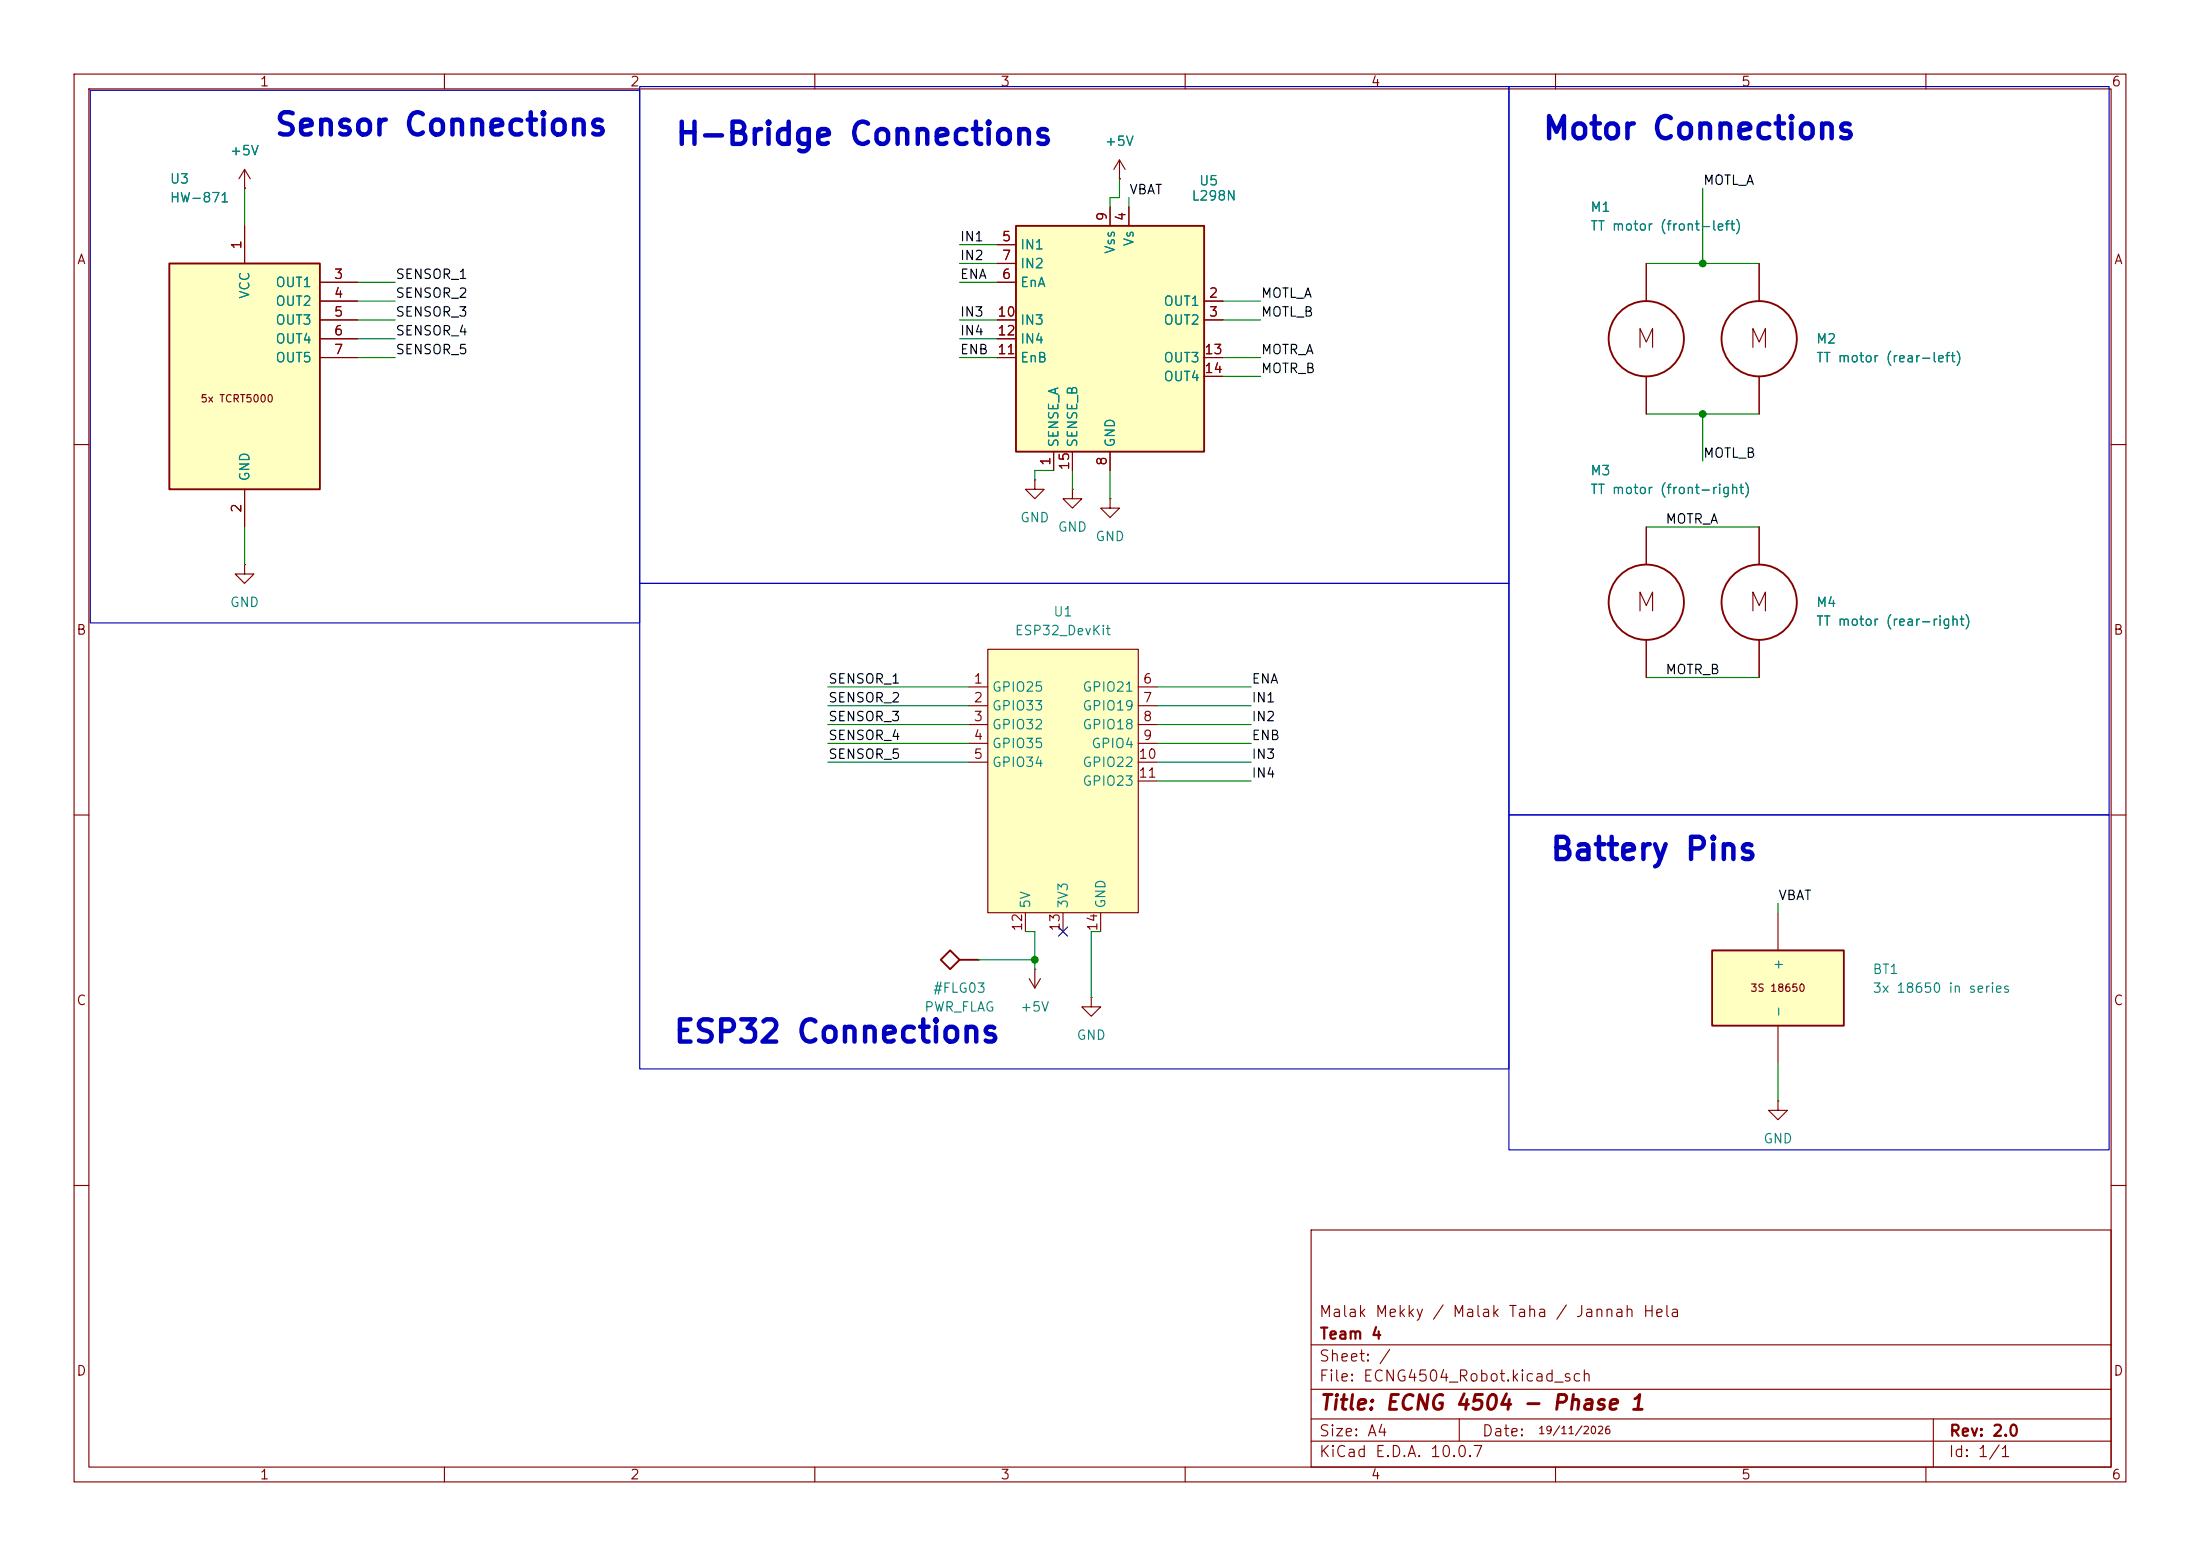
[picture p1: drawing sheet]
(kicad_sch
 (version 20260306)
 (generator "eeschema")
 (generator_version "10.0")
 (paper "A4")
 (title_block
  (title "ECNG 4504 - Phase 1")
  (rev "2.0")
  (company "Team 4")
  (comment 1 "Malak Mekky / Malak Taha / Jannah Hela"))
 (lib_symbols
  (symbol "Driver_Motor:L298N" (exclude_from_sim no) (in_bom yes) (on_board yes)
   (in_pos_files yes)
   (duplicate_pin_numbers_are_jumpers no)
   (property "Reference" "U" (at -10.16 16.51 0) (show_name no) (do_not_autoplace no) (effects (font (size 1.27 1.27)) (justify right)))
   (property "Value" "L298N" (at 12.7 16.51 0) (show_name no) (do_not_autoplace no) (effects (font (size 1.27 1.27)) (justify right)))
   (property "Footprint" "Package_TO_SOT_THT:TO-220-15_P2.54x5.08mm_StaggerOdd_Lead4.58mm_Vertical" (at 1.27 -16.51 0) (show_name no) (do_not_autoplace no) (hide yes) (effects (font (size 1.27 1.27)) (justify left)))
   (property "Datasheet" "http://www.st.com/st-web-ui/static/active/en/resource/technical/document/datasheet/CD00000240.pdf" (at 3.81 6.35 0) (show_name no) (do_not_autoplace no) (hide yes) (effects (font (size 1.27 1.27))))
   (property "Description" "Dual full bridge motor driver, up to 46V, 4A, Multiwatt15-V" (at 0 0 0) (show_name no) (do_not_autoplace no) (hide yes) (effects (font (size 1.27 1.27))))
   (symbol "L298N_0_1"
    (rectangle (start -12.7 15.24) (end 12.7 -15.24) (stroke (width 0.254) (type default)) (fill (type background))))
   (symbol "L298N_1_1"
    (pin input line (at -7.62 -17.78 90) (length 2.54) (name "SENSE_A" (effects (font (size 1.27 1.27)))) (number "1" (effects (font (size 1.27 1.27)))))
    (pin output line (at 15.24 5.08 180) (length 2.54) (name "OUT1" (effects (font (size 1.27 1.27)))) (number "2" (effects (font (size 1.27 1.27)))))
    (pin output line (at 15.24 2.54 180) (length 2.54) (name "OUT2" (effects (font (size 1.27 1.27)))) (number "3" (effects (font (size 1.27 1.27)))))
    (pin power_in line (at 2.54 17.78 270) (length 2.54) (name "Vs" (effects (font (size 1.27 1.27)))) (number "4" (effects (font (size 1.27 1.27)))))
    (pin input line (at -15.24 12.7 0) (length 2.54) (name "IN1" (effects (font (size 1.27 1.27)))) (number "5" (effects (font (size 1.27 1.27)))))
    (pin input line (at -15.24 7.62 0) (length 2.54) (name "EnA" (effects (font (size 1.27 1.27)))) (number "6" (effects (font (size 1.27 1.27)))))
    (pin input line (at -15.24 10.16 0) (length 2.54) (name "IN2" (effects (font (size 1.27 1.27)))) (number "7" (effects (font (size 1.27 1.27)))))
    (pin power_in line (at 0 -17.78 90) (length 2.54) (name "GND" (effects (font (size 1.27 1.27)))) (number "8" (effects (font (size 1.27 1.27)))))
    (pin power_in line (at 0 17.78 270) (length 2.54) (name "Vss" (effects (font (size 1.27 1.27)))) (number "9" (effects (font (size 1.27 1.27)))))
    (pin input line (at -15.24 2.54 0) (length 2.54) (name "IN3" (effects (font (size 1.27 1.27)))) (number "10" (effects (font (size 1.27 1.27)))))
    (pin input line (at -15.24 -2.54 0) (length 2.54) (name "EnB" (effects (font (size 1.27 1.27)))) (number "11" (effects (font (size 1.27 1.27)))))
    (pin input line (at -15.24 0 0) (length 2.54) (name "IN4" (effects (font (size 1.27 1.27)))) (number "12" (effects (font (size 1.27 1.27)))))
    (pin output line (at 15.24 -2.54 180) (length 2.54) (name "OUT3" (effects (font (size 1.27 1.27)))) (number "13" (effects (font (size 1.27 1.27)))))
    (pin output line (at 15.24 -5.08 180) (length 2.54) (name "OUT4" (effects (font (size 1.27 1.27)))) (number "14" (effects (font (size 1.27 1.27)))))
    (pin input line (at -5.08 -17.78 90) (length 2.54) (name "SENSE_B" (effects (font (size 1.27 1.27)))) (number "15" (effects (font (size 1.27 1.27))))))
   (embedded_fonts no))
  (symbol "ECNG4504_Robot:Battery_3S_18650"
   (pin_numbers (hide yes))
   (pin_names
    (offset 1.016)) (exclude_from_sim no) (in_bom yes) (on_board yes)
   (in_pos_files yes)
   (duplicate_pin_numbers_are_jumpers no)
   (property "Reference" "BT" (at 0 0 0) (show_name no) (do_not_autoplace no) (effects (font (size 1.27 1.27))))
   (property "Value" "3x18650 (3S)" (at 0 -2.54 0) (show_name no) (do_not_autoplace no) (effects (font (size 1.27 1.27))))
   (property "Footprint" "" (at 0 0 0) (show_name no) (do_not_autoplace no) (hide yes) (effects (font (size 1.27 1.27))))
   (property "Datasheet" "" (at 0 0 0) (show_name no) (do_not_autoplace no) (hide yes) (effects (font (size 1.27 1.27))))
   (property "Description" "" (at 0 0 0) (show_name no) (do_not_autoplace no) (hide yes) (effects (font (size 1.27 1.27))))
   (symbol "Battery_3S_18650_0_1"
    (rectangle (start -8.89 5.08) (end 8.89 -5.08) (stroke (width 0.254) (type default)) (fill (type background)))
    (text "3S 18650" (at 0 0 0) (effects (font (size 1 1)))))
   (symbol "Battery_3S_18650_1_1"
    (pin power_out line (at 0 10.16 270) (length 5.08) (name "+" (effects (font (size 1.27 1.27)))) (number "1" (effects (font (size 1.27 1.27)))))
    (pin power_out line (at 0 -10.16 90) (length 5.08) (name "-" (effects (font (size 1.27 1.27)))) (number "2" (effects (font (size 1.27 1.27))))))
   (embedded_fonts no))
  (symbol "ECNG4504_Robot:ESP32_DevKit" (exclude_from_sim no) (in_bom yes) (on_board yes)
   (in_pos_files yes)
   (duplicate_pin_numbers_are_jumpers no)
   (property "Reference" "U" (at -7.62 18.542 0) (show_name no) (do_not_autoplace no) (effects (font (size 1.27 1.27))))
   (property "Value" "ESP32_DevKit" (at -0.254 -2.794 0) (show_name no) (do_not_autoplace no) (effects (font (size 1.27 1.27))))
   (property "Footprint" "" (at 0 0 0) (show_name no) (do_not_autoplace no) (hide yes) (effects (font (size 1.27 1.27))))
   (property "Datasheet" "" (at 0 0 0) (show_name no) (do_not_autoplace no) (hide yes) (effects (font (size 1.27 1.27))))
   (property "Description" "" (at 0 0 0) (show_name no) (do_not_autoplace no) (hide yes) (effects (font (size 1.27 1.27))))
   (symbol "ESP32_DevKit_0_0"
    (pin input line (at -12.7 12.7 0) (length 2.54) (name "GPIO25" (effects (font (size 1.27 1.27)))) (number "1" (effects (font (size 1.27 1.27)))))
    (pin input line (at -12.7 10.16 0) (length 2.54) (name "GPIO33" (effects (font (size 1.27 1.27)))) (number "2" (effects (font (size 1.27 1.27)))))
    (pin input line (at -12.7 7.62 0) (length 2.54) (name "GPIO32" (effects (font (size 1.27 1.27)))) (number "3" (effects (font (size 1.27 1.27)))))
    (pin input line (at -12.7 5.08 0) (length 2.54) (name "GPIO35" (effects (font (size 1.27 1.27)))) (number "4" (effects (font (size 1.27 1.27)))))
    (pin input line (at -12.7 2.54 0) (length 2.54) (name "GPIO34" (effects (font (size 1.27 1.27)))) (number "5" (effects (font (size 1.27 1.27)))))
    (pin output line (at 12.7 12.7 180) (length 2.54) (name "GPIO21" (effects (font (size 1.27 1.27)))) (number "6" (effects (font (size 1.27 1.27)))))
    (pin output line (at 12.7 10.16 180) (length 2.54) (name "GPIO19" (effects (font (size 1.27 1.27)))) (number "7" (effects (font (size 1.27 1.27)))))
    (pin output line (at 12.7 7.62 180) (length 2.54) (name "GPIO18" (effects (font (size 1.27 1.27)))) (number "8" (effects (font (size 1.27 1.27)))))
    (pin output line (at 12.7 5.08 180) (length 2.54) (name "GPIO4" (effects (font (size 1.27 1.27)))) (number "9" (effects (font (size 1.27 1.27)))))
    (pin output line (at 12.7 2.54 180) (length 2.54) (name "GPIO22" (effects (font (size 1.27 1.27)))) (number "10" (effects (font (size 1.27 1.27)))))
    (pin output line (at 12.7 0 180) (length 2.54) (name "GPIO23" (effects (font (size 1.27 1.27)))) (number "11" (effects (font (size 1.27 1.27)))))
    (pin power_in line (at -5.08 -20.32 90) (length 2.54) (name "5V" (effects (font (size 1.27 1.27)))) (number "12" (effects (font (size 1.27 1.27)))))
    (pin power_out line (at 0 -20.32 90) (length 2.54) (name "3V3" (effects (font (size 1.27 1.27)))) (number "13" (effects (font (size 1.27 1.27)))))
    (pin power_in line (at 5.08 -20.32 90) (length 2.54) (name "GND" (effects (font (size 1.27 1.27)))) (number "14" (effects (font (size 1.27 1.27))))))
   (symbol "ESP32_DevKit_1_1"
    (rectangle (start -10.16 17.78) (end 10.16 -17.78) (stroke (width 0) (type solid)) (fill (type background))))
   (embedded_fonts no))
  (symbol "ECNG4504_Robot:HW-871_LineSensor"
   (pin_names
    (offset 1.016)) (exclude_from_sim no) (in_bom yes) (on_board yes)
   (in_pos_files yes)
   (duplicate_pin_numbers_are_jumpers no)
   (property "Reference" "U" (at 0 0 0) (show_name no) (do_not_autoplace no) (effects (font (size 1.27 1.27))))
   (property "Value" "HW-871" (at 0 -2.54 0) (show_name no) (do_not_autoplace no) (effects (font (size 1.27 1.27))))
   (property "Footprint" "" (at 0 0 0) (show_name no) (do_not_autoplace no) (hide yes) (effects (font (size 1.27 1.27))))
   (property "Datasheet" "" (at 0 0 0) (show_name no) (do_not_autoplace no) (hide yes) (effects (font (size 1.27 1.27))))
   (property "Description" "" (at 0 0 0) (show_name no) (do_not_autoplace no) (hide yes) (effects (font (size 1.27 1.27))))
   (symbol "HW-871_LineSensor_0_1"
    (rectangle (start -10.16 15.24) (end 10.16 -15.24) (stroke (width 0.254) (type default)) (fill (type background)))
    (text "5x TCRT5000" (at -1 -3 0) (effects (font (size 1 1)))))
   (symbol "HW-871_LineSensor_1_1"
    (pin power_in line (at 0 20.32 270) (length 5.08) (name "VCC" (effects (font (size 1.27 1.27)))) (number "1" (effects (font (size 1.27 1.27)))))
    (pin power_in line (at 0 -20.32 90) (length 5.08) (name "GND" (effects (font (size 1.27 1.27)))) (number "2" (effects (font (size 1.27 1.27)))))
    (pin output line (at 15.24 12.7 180) (length 5.08) (name "OUT1" (effects (font (size 1.27 1.27)))) (number "3" (effects (font (size 1.27 1.27)))))
    (pin output line (at 15.24 10.16 180) (length 5.08) (name "OUT2" (effects (font (size 1.27 1.27)))) (number "4" (effects (font (size 1.27 1.27)))))
    (pin output line (at 15.24 7.62 180) (length 5.08) (name "OUT3" (effects (font (size 1.27 1.27)))) (number "5" (effects (font (size 1.27 1.27)))))
    (pin output line (at 15.24 5.08 180) (length 5.08) (name "OUT4" (effects (font (size 1.27 1.27)))) (number "6" (effects (font (size 1.27 1.27)))))
    (pin output line (at 15.24 2.54 180) (length 5.08) (name "OUT5" (effects (font (size 1.27 1.27)))) (number "7" (effects (font (size 1.27 1.27))))))
   (embedded_fonts no))
  (symbol "ECNG4504_Robot:Motor_DC_TT"
   (pin_numbers (hide yes))
   (pin_names
    (offset 0) (hide yes)) (exclude_from_sim no) (in_bom yes) (on_board yes)
   (in_pos_files yes)
   (duplicate_pin_numbers_are_jumpers no)
   (property "Reference" "M" (at 0 0 0) (show_name no) (do_not_autoplace no) (effects (font (size 1.27 1.27))))
   (property "Value" "TT motor" (at 0 -2.54 0) (show_name no) (do_not_autoplace no) (effects (font (size 1.27 1.27))))
   (property "Footprint" "" (at 0 0 0) (show_name no) (do_not_autoplace no) (hide yes) (effects (font (size 1.27 1.27))))
   (property "Datasheet" "" (at 0 0 0) (show_name no) (do_not_autoplace no) (hide yes) (effects (font (size 1.27 1.27))))
   (property "Description" "" (at 0 0 0) (show_name no) (do_not_autoplace no) (hide yes) (effects (font (size 1.27 1.27))))
   (symbol "Motor_DC_TT_0_1"
    (circle (center 0 0) (radius 5.08) (stroke (width 0.254) (type default)) (fill (type none)))
    (text "M" (at 0 0 0) (effects (font (size 2.54 2.54)))))
   (symbol "Motor_DC_TT_1_1"
    (pin passive line (at 0 10.16 270) (length 5.08) (name "A" (effects (font (size 1.27 1.27)))) (number "1" (effects (font (size 1.27 1.27)))))
    (pin passive line (at 0 -10.16 90) (length 5.08) (name "B" (effects (font (size 1.27 1.27)))) (number "2" (effects (font (size 1.27 1.27))))))
   (embedded_fonts no))
  (symbol "ECNG4504_Robot:PWR_FLAG"
   (power global)
   (pin_numbers (hide yes))
   (pin_names
    (offset 0) (hide yes)) (exclude_from_sim no) (in_bom no) (on_board no)
   (in_pos_files yes)
   (duplicate_pin_numbers_are_jumpers no)
   (property "Reference" "#FLG" (at 0 0 0) (show_name no) (do_not_autoplace no) (effects (font (size 1.27 1.27))))
   (property "Value" "PWR_FLAG" (at 0 -2.54 0) (show_name no) (do_not_autoplace no) (effects (font (size 1.27 1.27))))
   (property "Footprint" "" (at 0 0 0) (show_name no) (do_not_autoplace no) (hide yes) (effects (font (size 1.27 1.27))))
   (property "Datasheet" "" (at 0 0 0) (show_name no) (do_not_autoplace no) (hide yes) (effects (font (size 1.27 1.27))))
   (property "Description" "" (at 0 0 0) (show_name no) (do_not_autoplace no) (hide yes) (effects (font (size 1.27 1.27))))
   (symbol "PWR_FLAG_0_1"
    (polyline (pts (xy 0 0) (xy 2.54 0)) (stroke (width 0.254) (type default)) (fill (type none)))
    (polyline (pts (xy 2.54 0) (xy 3.81 1.27) (xy 5.08 0) (xy 3.81 -1.27) (xy 2.54 0)) (stroke (width 0.254) (type default)) (fill (type none))))
   (symbol "PWR_FLAG_1_1"
    (pin power_out line (at 0 0 0) (length 0) (name "pwr" (effects (font (size 1.27 1.27)))) (number "1" (effects (font (size 1.27 1.27))))))
   (embedded_fonts no))
  (symbol "power:+5V"
   (power global)
   (pin_numbers (hide yes))
   (pin_names
    (offset 0) (hide yes)) (exclude_from_sim no) (in_bom yes) (on_board yes)
   (in_pos_files yes)
   (duplicate_pin_numbers_are_jumpers no)
   (property "Reference" "#PWR" (at 0 -3.81 0) (show_name no) (do_not_autoplace no) (hide yes) (effects (font (size 1.27 1.27))))
   (property "Value" "+5V" (at 0 3.556 0) (show_name no) (do_not_autoplace no) (effects (font (size 1.27 1.27))))
   (property "Footprint" "" (at 0 0 0) (show_name no) (do_not_autoplace no) (hide yes) (effects (font (size 1.27 1.27))))
   (property "Datasheet" "" (at 0 0 0) (show_name no) (do_not_autoplace no) (hide yes) (effects (font (size 1.27 1.27))))
   (property "Description" "Power symbol creates a global label with name \"+5V\"" (at 0 0 0) (show_name no) (do_not_autoplace no) (hide yes) (effects (font (size 1.27 1.27))))
   (symbol "+5V_0_1"
    (polyline (pts (xy -0.762 1.27) (xy 0 2.54)) (stroke (width 0) (type default)) (fill (type none)))
    (polyline (pts (xy 0 2.54) (xy 0.762 1.27)) (stroke (width 0) (type default)) (fill (type none)))
    (polyline (pts (xy 0 0) (xy 0 2.54)) (stroke (width 0) (type default)) (fill (type none))))
   (symbol "+5V_1_1"
    (pin power_in line (at 0 0 90) (length 0) (name "" (effects (font (size 1.27 1.27)))) (number "1" (effects (font (size 1.27 1.27))))))
   (embedded_fonts no))
  (symbol "power:GND"
   (power global)
   (pin_numbers (hide yes))
   (pin_names
    (offset 0) (hide yes)) (exclude_from_sim no) (in_bom yes) (on_board yes)
   (in_pos_files yes)
   (duplicate_pin_numbers_are_jumpers no)
   (property "Reference" "#PWR" (at 0 -6.35 0) (show_name no) (do_not_autoplace no) (hide yes) (effects (font (size 1.27 1.27))))
   (property "Value" "GND" (at 0 -3.81 0) (show_name no) (do_not_autoplace no) (effects (font (size 1.27 1.27))))
   (property "Footprint" "" (at 0 0 0) (show_name no) (do_not_autoplace no) (hide yes) (effects (font (size 1.27 1.27))))
   (property "Datasheet" "" (at 0 0 0) (show_name no) (do_not_autoplace no) (hide yes) (effects (font (size 1.27 1.27))))
   (property "Description" "Power symbol creates a global label with name \"GND\" , ground" (at 0 0 0) (show_name no) (do_not_autoplace no) (hide yes) (effects (font (size 1.27 1.27))))
   (symbol "GND_0_1"
    (polyline (pts (xy 0 0) (xy 0 -1.27) (xy 1.27 -1.27) (xy 0 -2.54) (xy -1.27 -1.27) (xy 0 -1.27)) (stroke (width 0) (type default)) (fill (type none))))
   (symbol "GND_1_1"
    (pin power_in line (at 0 0 270) (length 0) (name "" (effects (font (size 1.27 1.27)))) (number "1" (effects (font (size 1.27 1.27))))))
   (embedded_fonts no)))
 (rectangle
  (start 203.708 109.982)
  (end 284.734 155.194)
  (stroke (width 0) (type default))
  (fill (type none)))
 (rectangle
  (start 86.36 11.684)
  (end 203.708 78.74)
  (stroke (width 0) (type default))
  (fill (type none)))
 (rectangle
  (start 12.192 12.192)
  (end 86.36 84.074)
  (stroke (width 0) (type default))
  (fill (type none)))
 (rectangle
  (start 203.708 11.684)
  (end 284.734 109.982)
  (stroke (width 0) (type default))
  (fill (type none)))
 (rectangle
  (start 86.36 78.74)
  (end 203.708 144.272)
  (stroke (width 0) (type default))
  (fill (type none)))
 (text "Sensor Connections\n"
  (exclude_from_sim no)
  (at 36.83 18.796 0)
  (effects (font (size 3 3)
    (bold yes)) (justify left bottom)))
 (text "ESP32 Connections"
  (exclude_from_sim no)
  (at 90.678 141.224 0)
  (effects (font (size 3 3)
    (bold yes)) (justify left bottom)))
 (text "19/11/2026"
  (exclude_from_sim no)
  (at 212.598 193.294 0)
  (effects (font (size 1.016 1.016) (color 132 0 0 1))))
 (text "H-Bridge Connections"
  (exclude_from_sim no)
  (at 90.932 20.066 0)
  (effects (font (size 3 3)
    (bold yes)) (justify left bottom)))
 (text "Battery Pins\n"
  (exclude_from_sim no)
  (at 209.042 116.586 0)
  (effects (font (size 3 3)
    (bold yes)) (justify left bottom)))
 (text "Motor Connections\n"
  (exclude_from_sim no)
  (at 208.026 19.304 0)
  (effects (font (size 3 3)
    (bold yes)) (justify left bottom)))
 (junction
  (at 229.87 55.88)
  (diameter 0)
  (color 0 0 0 0))
 (junction
  (at 139.7 129.54)
  (diameter 0)
  (color 0 0 0 0))
 (junction
  (at 229.87 35.56)
  (diameter 0)
  (color 0 0 0 0))
 (no_connect
  (at 143.51 125.73))
 (wire
  (pts (xy 170.18 48.26) (xy 165.1 48.26))
  (stroke (width 0) (type default)))
 (wire
  (pts (xy 48.26 38.1) (xy 53.34 38.1))
  (stroke (width 0) (type default)))
 (wire
  (pts (xy 149.86 67.31) (xy 149.86 63.5))
  (stroke (width 0) (type default)))
 (wire
  (pts (xy 229.87 55.88) (xy 237.49 55.88))
  (stroke (width 0) (type default)))
 (wire
  (pts (xy 111.76 95.25) (xy 130.81 95.25))
  (stroke (width 0) (type default)))
 (wire
  (pts (xy 222.25 35.56) (xy 229.87 35.56))
  (stroke (width 0) (type default)))
 (wire
  (pts (xy 156.21 92.71) (xy 168.91 92.71))
  (stroke (width 0) (type default)))
 (wire
  (pts (xy 33.02 71.12) (xy 33.02 76.2))
  (stroke (width 0) (type default)))
 (wire
  (pts (xy 240.03 143.51) (xy 240.03 148.59))
  (stroke (width 0) (type default)))
 (wire
  (pts (xy 170.18 43.18) (xy 165.1 43.18))
  (stroke (width 0) (type default)))
 (wire
  (pts (xy 144.78 66.04) (xy 144.78 63.5))
  (stroke (width 0) (type default)))
 (wire
  (pts (xy 48.26 40.64) (xy 53.34 40.64))
  (stroke (width 0) (type default)))
 (wire
  (pts (xy 156.21 95.25) (xy 168.91 95.25))
  (stroke (width 0) (type default)))
 (wire
  (pts (xy 129.54 45.72) (xy 134.62 45.72))
  (stroke (width 0) (type default)))
 (wire
  (pts (xy 33.02 30.48) (xy 33.02 25.4))
  (stroke (width 0) (type default)))
 (wire
  (pts (xy 139.7 63.5) (xy 142.24 63.5))
  (stroke (width 0) (type default)))
 (wire
  (pts (xy 111.76 97.79) (xy 130.81 97.79))
  (stroke (width 0) (type default)))
 (wire
  (pts (xy 111.76 102.87) (xy 130.81 102.87))
  (stroke (width 0) (type default)))
 (wire
  (pts (xy 152.4 26.67) (xy 152.4 27.94))
  (stroke (width 0) (type default)))
 (wire
  (pts (xy 222.25 71.12) (xy 237.49 71.12))
  (stroke (width 0) (type default)))
 (wire
  (pts (xy 151.13 26.67) (xy 149.86 26.67))
  (stroke (width 0) (type default)))
 (wire
  (pts (xy 129.54 38.1) (xy 134.62 38.1))
  (stroke (width 0) (type default)))
 (wire
  (pts (xy 111.76 100.33) (xy 130.81 100.33))
  (stroke (width 0) (type default)))
 (wire
  (pts (xy 147.32 125.73) (xy 147.32 134.62))
  (stroke (width 0) (type default)))
 (wire
  (pts (xy 156.21 105.41) (xy 168.91 105.41))
  (stroke (width 0) (type default)))
 (wire
  (pts (xy 156.21 100.33) (xy 168.91 100.33))
  (stroke (width 0) (type default)))
 (wire
  (pts (xy 170.18 40.64) (xy 165.1 40.64))
  (stroke (width 0) (type default)))
 (wire
  (pts (xy 139.7 129.54) (xy 139.7 130.81))
  (stroke (width 0) (type default)))
 (wire
  (pts (xy 132.08 129.54) (xy 139.7 129.54))
  (stroke (width 0) (type default)))
 (wire
  (pts (xy 129.54 48.26) (xy 134.62 48.26))
  (stroke (width 0) (type default)))
 (wire
  (pts (xy 129.54 43.18) (xy 134.62 43.18))
  (stroke (width 0) (type default)))
 (wire
  (pts (xy 129.54 33.02) (xy 134.62 33.02))
  (stroke (width 0) (type default)))
 (wire
  (pts (xy 139.7 125.73) (xy 138.43 125.73))
  (stroke (width 0) (type default)))
 (wire
  (pts (xy 111.76 92.71) (xy 130.81 92.71))
  (stroke (width 0) (type default)))
 (wire
  (pts (xy 149.86 26.67) (xy 149.86 27.94))
  (stroke (width 0) (type default)))
 (wire
  (pts (xy 48.26 43.18) (xy 53.34 43.18))
  (stroke (width 0) (type default)))
 (wire
  (pts (xy 139.7 64.77) (xy 139.7 63.5))
  (stroke (width 0) (type default)))
 (wire
  (pts (xy 139.7 125.73) (xy 139.7 129.54))
  (stroke (width 0) (type default)))
 (wire
  (pts (xy 156.21 97.79) (xy 168.91 97.79))
  (stroke (width 0) (type default)))
 (wire
  (pts (xy 222.25 91.44) (xy 237.49 91.44))
  (stroke (width 0) (type default)))
 (wire
  (pts (xy 151.13 24.13) (xy 151.13 26.67))
  (stroke (width 0) (type default)))
 (wire
  (pts (xy 229.87 25.4) (xy 229.87 35.56))
  (stroke (width 0) (type default)))
 (wire
  (pts (xy 170.18 50.8) (xy 165.1 50.8))
  (stroke (width 0) (type default)))
 (wire
  (pts (xy 229.87 35.56) (xy 237.49 35.56))
  (stroke (width 0) (type default)))
 (wire
  (pts (xy 129.54 35.56) (xy 134.62 35.56))
  (stroke (width 0) (type default)))
 (wire
  (pts (xy 147.32 125.73) (xy 148.59 125.73))
  (stroke (width 0) (type default)))
 (wire
  (pts (xy 48.26 45.72) (xy 53.34 45.72))
  (stroke (width 0) (type default)))
 (wire
  (pts (xy 222.25 55.88) (xy 229.87 55.88))
  (stroke (width 0) (type default)))
 (wire
  (pts (xy 156.21 102.87) (xy 168.91 102.87))
  (stroke (width 0) (type default)))
 (wire
  (pts (xy 229.87 55.88) (xy 229.87 62.23))
  (stroke (width 0) (type default)))
 (wire
  (pts (xy 48.26 48.26) (xy 53.34 48.26))
  (stroke (width 0) (type default)))
 (wire
  (pts (xy 240.03 121.92) (xy 240.03 123.19))
  (stroke (width 0) (type default)))
 (label "ENB"
  (at 168.91 100.33 0)
  (effects (font (size 1.27 1.27)) (justify left bottom)))
 (label "ENA"
  (at 168.91 92.71 0)
  (effects (font (size 1.27 1.27)) (justify left bottom)))
 (label "ENA"
  (at 129.54 38.1 0)
  (effects (font (size 1.27 1.27)) (justify left bottom)))
 (label "IN1"
  (at 129.54 33.02 0)
  (effects (font (size 1.27 1.27)) (justify left bottom)))
 (label "MOTR_B"
  (at 170.18 50.8 0)
  (effects (font (size 1.27 1.27)) (justify left bottom)))
 (label "IN3"
  (at 129.54 43.18 0)
  (effects (font (size 1.27 1.27)) (justify left bottom)))
 (label "MOTR_B"
  (at 224.79 91.44 0)
  (effects (font (size 1.27 1.27)) (justify left bottom)))
 (label "MOTL_B"
  (at 170.18 43.18 0)
  (effects (font (size 1.27 1.27)) (justify left bottom)))
 (label "SENSOR_2"
  (at 111.76 95.25 0)
  (effects (font (size 1.27 1.27)) (justify left bottom)))
 (label "ENB"
  (at 129.54 48.26 0)
  (effects (font (size 1.27 1.27)) (justify left bottom)))
 (label "IN2"
  (at 168.91 97.79 0)
  (effects (font (size 1.27 1.27)) (justify left bottom)))
 (label "MOTL_A"
  (at 229.87 25.4 0)
  (effects (font (size 1.27 1.27)) (justify left bottom)))
 (label "SENSOR_3"
  (at 53.34 43.18 0)
  (effects (font (size 1.27 1.27)) (justify left bottom)))
 (label "IN4"
  (at 168.91 105.41 0)
  (effects (font (size 1.27 1.27)) (justify left bottom)))
 (label "MOTR_A"
  (at 170.18 48.26 0)
  (effects (font (size 1.27 1.27)) (justify left bottom)))
 (label "SENSOR_3"
  (at 111.76 97.79 0)
  (effects (font (size 1.27 1.27)) (justify left bottom)))
 (label "IN1"
  (at 168.91 95.25 0)
  (effects (font (size 1.27 1.27)) (justify left bottom)))
 (label "MOTL_B"
  (at 229.87 62.23 0)
  (effects (font (size 1.27 1.27)) (justify left bottom)))
 (label "SENSOR_1"
  (at 111.76 92.71 0)
  (effects (font (size 1.27 1.27)) (justify left bottom)))
 (label "SENSOR_5"
  (at 53.34 48.26 0)
  (effects (font (size 1.27 1.27)) (justify left bottom)))
 (label "MOTL_A"
  (at 170.18 40.64 0)
  (effects (font (size 1.27 1.27)) (justify left bottom)))
 (label "VBAT"
  (at 240.03 121.92 0)
  (effects (font (size 1.27 1.27)) (justify left bottom)))
 (label "SENSOR_1"
  (at 53.34 38.1 0)
  (effects (font (size 1.27 1.27)) (justify left bottom)))
 (label "IN2"
  (at 129.54 35.56 0)
  (effects (font (size 1.27 1.27)) (justify left bottom)))
 (label "IN4"
  (at 129.54 45.72 0)
  (effects (font (size 1.27 1.27)) (justify left bottom)))
 (label "MOTR_A"
  (at 224.79 71.12 0)
  (effects (font (size 1.27 1.27)) (justify left bottom)))
 (label "SENSOR_5"
  (at 111.76 102.87 0)
  (effects (font (size 1.27 1.27)) (justify left bottom)))
 (label "SENSOR_2"
  (at 53.34 40.64 0)
  (effects (font (size 1.27 1.27)) (justify left bottom)))
 (label "SENSOR_4"
  (at 111.76 100.33 0)
  (effects (font (size 1.27 1.27)) (justify left bottom)))
 (label "VBAT"
  (at 152.4 26.67 0)
  (effects (font (size 1.27 1.27)) (justify left bottom)))
 (label "IN3"
  (at 168.91 102.87 0)
  (effects (font (size 1.27 1.27)) (justify left bottom)))
 (label "SENSOR_4"
  (at 53.34 45.72 0)
  (effects (font (size 1.27 1.27)) (justify left bottom)))
 (symbol
  (lib_id "power:+5V")
  (at 151.13 24.13 0)
  (unit 1)
  (body_style 1)
  (exclude_from_sim no)
  (in_bom yes)
  (on_board yes)
  (in_pos_files yes)
  (dnp no)
  (fields_autoplaced yes)
  (property "Reference" "#PWR01" (at 151.13 27.94 0) (hide yes) (show_name no) (do_not_autoplace no) (effects (font (size 1.27 1.27))))
  (property "Value" "+5V" (at 151.13 19.05 0) (show_name no) (do_not_autoplace no) (effects (font (size 1.27 1.27))))
  (property "Footprint" "" (at 151.13 24.13 0) (hide yes) (show_name no) (do_not_autoplace no) (effects (font (size 1.27 1.27))))
  (property "Datasheet" "" (at 151.13 24.13 0) (hide yes) (show_name no) (do_not_autoplace no) (effects (font (size 1.27 1.27))))
  (property "Description" "Power symbol creates a global label with name \"+5V\"" (at 151.13 24.13 0) (hide yes) (show_name no) (do_not_autoplace no) (effects (font (size 1.27 1.27))))
  (pin "1"))
 (symbol
  (lib_id "ECNG4504_Robot:ESP32_DevKit")
  (at 143.51 105.41 0)
  (unit 1)
  (body_style 1)
  (exclude_from_sim no)
  (in_bom yes)
  (on_board yes)
  (in_pos_files yes)
  (dnp no)
  (fields_autoplaced yes)
  (property "Reference" "U1" (at 143.51 82.55 0) (show_name no) (do_not_autoplace no) (effects (font (size 1.27 1.27))))
  (property "Value" "ESP32_DevKit" (at 143.51 85.09 0) (show_name no) (do_not_autoplace no) (effects (font (size 1.27 1.27))))
  (property "Footprint" "" (at 143.51 105.41 0) (hide yes) (show_name no) (do_not_autoplace no) (effects (font (size 1.27 1.27))))
  (property "Datasheet" "" (at 143.51 105.41 0) (hide yes) (show_name no) (do_not_autoplace no) (effects (font (size 1.27 1.27))))
  (property "Description" "" (at 143.51 105.41 0) (hide yes) (show_name no) (do_not_autoplace no) (effects (font (size 1.27 1.27))))
  (pin "9")
  (pin "8")
  (pin "14")
  (pin "13")
  (pin "12")
  (pin "11")
  (pin "10")
  (pin "2")
  (pin "1")
  (pin "7")
  (pin "6")
  (pin "5")
  (pin "4")
  (pin "3"))
 (symbol
  (lib_id "power:GND")
  (at 147.32 134.62 0)
  (unit 1)
  (body_style 1)
  (exclude_from_sim no)
  (in_bom yes)
  (on_board yes)
  (in_pos_files yes)
  (dnp no)
  (fields_autoplaced yes)
  (property "Reference" "#PWR07" (at 147.32 140.97 0) (hide yes) (show_name no) (do_not_autoplace no) (effects (font (size 1.27 1.27))))
  (property "Value" "GND" (at 147.32 139.7 0) (show_name no) (do_not_autoplace no) (effects (font (size 1.27 1.27))))
  (property "Footprint" "" (at 147.32 134.62 0) (hide yes) (show_name no) (do_not_autoplace no) (effects (font (size 1.27 1.27))))
  (property "Datasheet" "" (at 147.32 134.62 0) (hide yes) (show_name no) (do_not_autoplace no) (effects (font (size 1.27 1.27))))
  (property "Description" "Power symbol creates a global label with name \"GND\" , ground" (at 147.32 134.62 0) (hide yes) (show_name no) (do_not_autoplace no) (effects (font (size 1.27 1.27))))
  (pin "1"))
 (symbol
  (lib_id "power:GND")
  (at 149.86 67.31 0)
  (unit 1)
  (body_style 1)
  (exclude_from_sim no)
  (in_bom yes)
  (on_board yes)
  (in_pos_files yes)
  (dnp no)
  (fields_autoplaced yes)
  (property "Reference" "#PWR06" (at 149.86 73.66 0) (hide yes) (show_name no) (do_not_autoplace no) (effects (font (size 1.27 1.27))))
  (property "Value" "GND" (at 149.86 72.39 0) (show_name no) (do_not_autoplace no) (effects (font (size 1.27 1.27))))
  (property "Footprint" "" (at 149.86 67.31 0) (hide yes) (show_name no) (do_not_autoplace no) (effects (font (size 1.27 1.27))))
  (property "Datasheet" "" (at 149.86 67.31 0) (hide yes) (show_name no) (do_not_autoplace no) (effects (font (size 1.27 1.27))))
  (property "Description" "Power symbol creates a global label with name \"GND\" , ground" (at 149.86 67.31 0) (hide yes) (show_name no) (do_not_autoplace no) (effects (font (size 1.27 1.27))))
  (pin "1"))
 (symbol
  (lib_id "power:GND")
  (at 33.02 76.2 0)
  (unit 1)
  (body_style 1)
  (exclude_from_sim no)
  (in_bom yes)
  (on_board yes)
  (in_pos_files yes)
  (dnp no)
  (fields_autoplaced yes)
  (property "Reference" "#PWR08" (at 33.02 82.55 0) (hide yes) (show_name no) (do_not_autoplace no) (effects (font (size 1.27 1.27))))
  (property "Value" "GND" (at 33.02 81.28 0) (show_name no) (do_not_autoplace no) (effects (font (size 1.27 1.27))))
  (property "Footprint" "" (at 33.02 76.2 0) (hide yes) (show_name no) (do_not_autoplace no) (effects (font (size 1.27 1.27))))
  (property "Datasheet" "" (at 33.02 76.2 0) (hide yes) (show_name no) (do_not_autoplace no) (effects (font (size 1.27 1.27))))
  (property "Description" "Power symbol creates a global label with name \"GND\" , ground" (at 33.02 76.2 0) (hide yes) (show_name no) (do_not_autoplace no) (effects (font (size 1.27 1.27))))
  (pin "1"))
 (symbol
  (lib_id "ECNG4504_Robot:PWR_FLAG")
  (at 132.08 129.54 180)
  (unit 1)
  (body_style 1)
  (exclude_from_sim no)
  (in_bom no)
  (on_board no)
  (in_pos_files yes)
  (dnp no)
  (fields_autoplaced yes)
  (property "Reference" "#FLG03" (at 129.54 133.35 0) (show_name no) (do_not_autoplace no) (effects (font (size 1.27 1.27))))
  (property "Value" "PWR_FLAG" (at 129.54 135.89 0) (show_name no) (do_not_autoplace no) (effects (font (size 1.27 1.27))))
  (property "Footprint" "" (at 132.08 129.54 0) (hide yes) (show_name no) (do_not_autoplace no) (effects (font (size 1.27 1.27))))
  (property "Datasheet" "" (at 132.08 129.54 0) (hide yes) (show_name no) (do_not_autoplace no) (effects (font (size 1.27 1.27))))
  (property "Description" "" (at 132.08 129.54 0) (hide yes) (show_name no) (do_not_autoplace no) (effects (font (size 1.27 1.27))))
  (pin "1"))
 (symbol
  (lib_id "ECNG4504_Robot:Motor_DC_TT")
  (at 237.49 45.72 0)
  (unit 1)
  (body_style 1)
  (exclude_from_sim no)
  (in_bom yes)
  (on_board yes)
  (in_pos_files yes)
  (dnp no)
  (property "Reference" "M2" (at 245.11 45.72 0) (show_name no) (do_not_autoplace no) (effects (font (size 1.27 1.27)) (justify left)))
  (property "Value" "TT motor (rear-left)" (at 245.11 48.26 0) (show_name no) (do_not_autoplace no) (effects (font (size 1.27 1.27)) (justify left)))
  (property "Footprint" "" (at 237.49 45.72 0) (hide yes) (show_name no) (do_not_autoplace no) (effects (font (size 1.27 1.27))))
  (property "Datasheet" "" (at 237.49 45.72 0) (hide yes) (show_name no) (do_not_autoplace no) (effects (font (size 1.27 1.27))))
  (property "Description" "" (at 237.49 45.72 0) (show_name no) (do_not_autoplace no) (effects (font (size 1.27 1.27))))
  (pin "1")
  (pin "2"))
 (symbol
  (lib_id "Driver_Motor:L298N")
  (at 149.86 45.72 0)
  (unit 1)
  (body_style 1)
  (exclude_from_sim no)
  (in_bom yes)
  (on_board yes)
  (in_pos_files yes)
  (dnp no)
  (property "Reference" "U5" (at 161.798 24.384 0) (show_name no) (do_not_autoplace no) (effects (font (size 1.27 1.27)) (justify left)))
  (property "Value" "L298N" (at 160.782 26.416 0) (show_name no) (do_not_autoplace no) (effects (font (size 1.27 1.27)) (justify left)))
  (property "Footprint" "Package_TO_SOT_THT:TO-220-15_P2.54x5.08mm_StaggerOdd_Lead4.58mm_Vertical" (at 151.13 62.23 0) (hide yes) (show_name no) (do_not_autoplace no) (effects (font (size 1.27 1.27)) (justify left)))
  (property "Datasheet" "http://www.st.com/st-web-ui/static/active/en/resource/technical/document/datasheet/CD00000240.pdf" (at 153.67 39.37 0) (hide yes) (show_name no) (do_not_autoplace no) (effects (font (size 1.27 1.27))))
  (property "Description" "Dual full bridge motor driver, up to 46V, 4A, Multiwatt15-V" (at 149.86 45.72 0) (hide yes) (show_name no) (do_not_autoplace no) (effects (font (size 1.27 1.27))))
  (pin "5")
  (pin "10")
  (pin "4")
  (pin "6")
  (pin "8")
  (pin "7")
  (pin "9")
  (pin "1")
  (pin "11")
  (pin "12")
  (pin "3")
  (pin "2")
  (pin "13")
  (pin "14")
  (pin "15"))
 (symbol
  (lib_id "ECNG4504_Robot:HW-871_LineSensor")
  (at 33.02 50.8 0)
  (unit 1)
  (body_style 1)
  (exclude_from_sim no)
  (in_bom yes)
  (on_board yes)
  (in_pos_files yes)
  (dnp no)
  (property "Reference" "U3" (at 22.86 24.13 0) (show_name no) (do_not_autoplace no) (effects (font (size 1.27 1.27)) (justify left)))
  (property "Value" "HW-871" (at 22.86 26.67 0) (show_name no) (do_not_autoplace no) (effects (font (size 1.27 1.27)) (justify left)))
  (property "Footprint" "" (at 33.02 50.8 0) (hide yes) (show_name no) (do_not_autoplace no) (effects (font (size 1.27 1.27))))
  (property "Datasheet" "" (at 33.02 50.8 0) (hide yes) (show_name no) (do_not_autoplace no) (effects (font (size 1.27 1.27))))
  (property "Description" "" (at 33.02 50.8 0) (show_name no) (do_not_autoplace no) (effects (font (size 1.27 1.27))))
  (pin "3")
  (pin "4")
  (pin "5")
  (pin "6")
  (pin "7")
  (pin "1")
  (pin "2"))
 (symbol
  (lib_id "ECNG4504_Robot:Motor_DC_TT")
  (at 222.25 45.72 0)
  (unit 1)
  (body_style 1)
  (exclude_from_sim no)
  (in_bom yes)
  (on_board yes)
  (in_pos_files yes)
  (dnp no)
  (property "Reference" "M1" (at 214.63 27.94 0) (show_name no) (do_not_autoplace no) (effects (font (size 1.27 1.27)) (justify left)))
  (property "Value" "TT motor (front-left)" (at 214.63 30.48 0) (show_name no) (do_not_autoplace no) (effects (font (size 1.27 1.27)) (justify left)))
  (property "Footprint" "" (at 222.25 45.72 0) (hide yes) (show_name no) (do_not_autoplace no) (effects (font (size 1.27 1.27))))
  (property "Datasheet" "" (at 222.25 45.72 0) (hide yes) (show_name no) (do_not_autoplace no) (effects (font (size 1.27 1.27))))
  (property "Description" "" (at 222.25 45.72 0) (show_name no) (do_not_autoplace no) (effects (font (size 1.27 1.27))))
  (pin "1")
  (pin "2"))
 (symbol
  (lib_id "power:+5V")
  (at 33.02 25.4 0)
  (unit 1)
  (body_style 1)
  (exclude_from_sim no)
  (in_bom yes)
  (on_board yes)
  (in_pos_files yes)
  (dnp no)
  (fields_autoplaced yes)
  (property "Reference" "#PWR09" (at 33.02 29.21 0) (hide yes) (show_name no) (do_not_autoplace no) (effects (font (size 1.27 1.27))))
  (property "Value" "+5V" (at 33.02 20.32 0) (show_name no) (do_not_autoplace no) (effects (font (size 1.27 1.27))))
  (property "Footprint" "" (at 33.02 25.4 0) (hide yes) (show_name no) (do_not_autoplace no) (effects (font (size 1.27 1.27))))
  (property "Datasheet" "" (at 33.02 25.4 0) (hide yes) (show_name no) (do_not_autoplace no) (effects (font (size 1.27 1.27))))
  (property "Description" "Power symbol creates a global label with name \"+5V\"" (at 33.02 25.4 0) (hide yes) (show_name no) (do_not_autoplace no) (effects (font (size 1.27 1.27))))
  (pin "1"))
 (symbol
  (lib_id "power:GND")
  (at 144.78 66.04 0)
  (unit 1)
  (body_style 1)
  (exclude_from_sim no)
  (in_bom yes)
  (on_board yes)
  (in_pos_files yes)
  (dnp no)
  (fields_autoplaced yes)
  (property "Reference" "#PWR04" (at 144.78 72.39 0) (hide yes) (show_name no) (do_not_autoplace no) (effects (font (size 1.27 1.27))))
  (property "Value" "GND" (at 144.78 71.12 0) (show_name no) (do_not_autoplace no) (effects (font (size 1.27 1.27))))
  (property "Footprint" "" (at 144.78 66.04 0) (hide yes) (show_name no) (do_not_autoplace no) (effects (font (size 1.27 1.27))))
  (property "Datasheet" "" (at 144.78 66.04 0) (hide yes) (show_name no) (do_not_autoplace no) (effects (font (size 1.27 1.27))))
  (property "Description" "Power symbol creates a global label with name \"GND\" , ground" (at 144.78 66.04 0) (hide yes) (show_name no) (do_not_autoplace no) (effects (font (size 1.27 1.27))))
  (pin "1"))
 (symbol
  (lib_id "ECNG4504_Robot:Motor_DC_TT")
  (at 222.25 81.28 0)
  (unit 1)
  (body_style 1)
  (exclude_from_sim no)
  (in_bom yes)
  (on_board yes)
  (in_pos_files yes)
  (dnp no)
  (property "Reference" "M3" (at 214.63 63.5 0) (show_name no) (do_not_autoplace no) (effects (font (size 1.27 1.27)) (justify left)))
  (property "Value" "TT motor (front-right)" (at 214.63 66.04 0) (show_name no) (do_not_autoplace no) (effects (font (size 1.27 1.27)) (justify left)))
  (property "Footprint" "" (at 222.25 81.28 0) (hide yes) (show_name no) (do_not_autoplace no) (effects (font (size 1.27 1.27))))
  (property "Datasheet" "" (at 222.25 81.28 0) (hide yes) (show_name no) (do_not_autoplace no) (effects (font (size 1.27 1.27))))
  (property "Description" "" (at 222.25 81.28 0) (show_name no) (do_not_autoplace no) (effects (font (size 1.27 1.27))))
  (pin "1")
  (pin "2"))
 (symbol
  (lib_id "power:GND")
  (at 240.03 148.59 0)
  (unit 1)
  (body_style 1)
  (exclude_from_sim no)
  (in_bom yes)
  (on_board yes)
  (in_pos_files yes)
  (dnp no)
  (fields_autoplaced yes)
  (property "Reference" "#PWR05" (at 240.03 154.94 0) (hide yes) (show_name no) (do_not_autoplace no) (effects (font (size 1.27 1.27))))
  (property "Value" "GND" (at 240.03 153.67 0) (show_name no) (do_not_autoplace no) (effects (font (size 1.27 1.27))))
  (property "Footprint" "" (at 240.03 148.59 0) (hide yes) (show_name no) (do_not_autoplace no) (effects (font (size 1.27 1.27))))
  (property "Datasheet" "" (at 240.03 148.59 0) (hide yes) (show_name no) (do_not_autoplace no) (effects (font (size 1.27 1.27))))
  (property "Description" "Power symbol creates a global label with name \"GND\" , ground" (at 240.03 148.59 0) (hide yes) (show_name no) (do_not_autoplace no) (effects (font (size 1.27 1.27))))
  (pin "1"))
 (symbol
  (lib_id "power:GND")
  (at 139.7 64.77 0)
  (unit 1)
  (body_style 1)
  (exclude_from_sim no)
  (in_bom yes)
  (on_board yes)
  (in_pos_files yes)
  (dnp no)
  (fields_autoplaced yes)
  (property "Reference" "#PWR03" (at 139.7 71.12 0) (hide yes) (show_name no) (do_not_autoplace no) (effects (font (size 1.27 1.27))))
  (property "Value" "GND" (at 139.7 69.85 0) (show_name no) (do_not_autoplace no) (effects (font (size 1.27 1.27))))
  (property "Footprint" "" (at 139.7 64.77 0) (hide yes) (show_name no) (do_not_autoplace no) (effects (font (size 1.27 1.27))))
  (property "Datasheet" "" (at 139.7 64.77 0) (hide yes) (show_name no) (do_not_autoplace no) (effects (font (size 1.27 1.27))))
  (property "Description" "Power symbol creates a global label with name \"GND\" , ground" (at 139.7 64.77 0) (hide yes) (show_name no) (do_not_autoplace no) (effects (font (size 1.27 1.27))))
  (pin "1"))
 (symbol
  (lib_id "ECNG4504_Robot:Motor_DC_TT")
  (at 237.49 81.28 0)
  (unit 1)
  (body_style 1)
  (exclude_from_sim no)
  (in_bom yes)
  (on_board yes)
  (in_pos_files yes)
  (dnp no)
  (property "Reference" "M4" (at 245.11 81.28 0) (show_name no) (do_not_autoplace no) (effects (font (size 1.27 1.27)) (justify left)))
  (property "Value" "TT motor (rear-right)" (at 245.11 83.82 0) (show_name no) (do_not_autoplace no) (effects (font (size 1.27 1.27)) (justify left)))
  (property "Footprint" "" (at 237.49 81.28 0) (hide yes) (show_name no) (do_not_autoplace no) (effects (font (size 1.27 1.27))))
  (property "Datasheet" "" (at 237.49 81.28 0) (hide yes) (show_name no) (do_not_autoplace no) (effects (font (size 1.27 1.27))))
  (property "Description" "" (at 237.49 81.28 0) (show_name no) (do_not_autoplace no) (effects (font (size 1.27 1.27))))
  (pin "1")
  (pin "2"))
 (symbol
  (lib_id "ECNG4504_Robot:Battery_3S_18650")
  (at 240.03 133.35 0)
  (unit 1)
  (body_style 1)
  (exclude_from_sim no)
  (in_bom yes)
  (on_board yes)
  (in_pos_files yes)
  (dnp no)
  (property "Reference" "BT1" (at 252.73 130.81 0) (show_name no) (do_not_autoplace no) (effects (font (size 1.27 1.27)) (justify left)))
  (property "Value" "3x 18650 in series" (at 252.73 133.35 0) (show_name no) (do_not_autoplace no) (effects (font (size 1.27 1.27)) (justify left)))
  (property "Footprint" "" (at 240.03 133.35 0) (hide yes) (show_name no) (do_not_autoplace no) (effects (font (size 1.27 1.27))))
  (property "Datasheet" "" (at 240.03 133.35 0) (hide yes) (show_name no) (do_not_autoplace no) (effects (font (size 1.27 1.27))))
  (property "Description" "" (at 240.03 133.35 0) (show_name no) (do_not_autoplace no) (effects (font (size 1.27 1.27))))
  (pin "1")
  (pin "2"))
 (symbol
  (lib_id "power:+5V")
  (at 139.7 130.81 180)
  (unit 1)
  (body_style 1)
  (exclude_from_sim no)
  (in_bom yes)
  (on_board yes)
  (in_pos_files yes)
  (dnp no)
  (fields_autoplaced yes)
  (property "Reference" "#PWR02" (at 139.7 127 0) (hide yes) (show_name no) (do_not_autoplace no) (effects (font (size 1.27 1.27))))
  (property "Value" "+5V" (at 139.7 135.89 0) (show_name no) (do_not_autoplace no) (effects (font (size 1.27 1.27))))
  (property "Footprint" "" (at 139.7 130.81 0) (hide yes) (show_name no) (do_not_autoplace no) (effects (font (size 1.27 1.27))))
  (property "Datasheet" "" (at 139.7 130.81 0) (hide yes) (show_name no) (do_not_autoplace no) (effects (font (size 1.27 1.27))))
  (property "Description" "Power symbol creates a global label with name \"+5V\"" (at 139.7 130.81 0) (hide yes) (show_name no) (do_not_autoplace no) (effects (font (size 1.27 1.27))))
  (pin "1"))
 (sheet_instances
  (path ""
   (page "1")))
 (embedded_fonts no))
